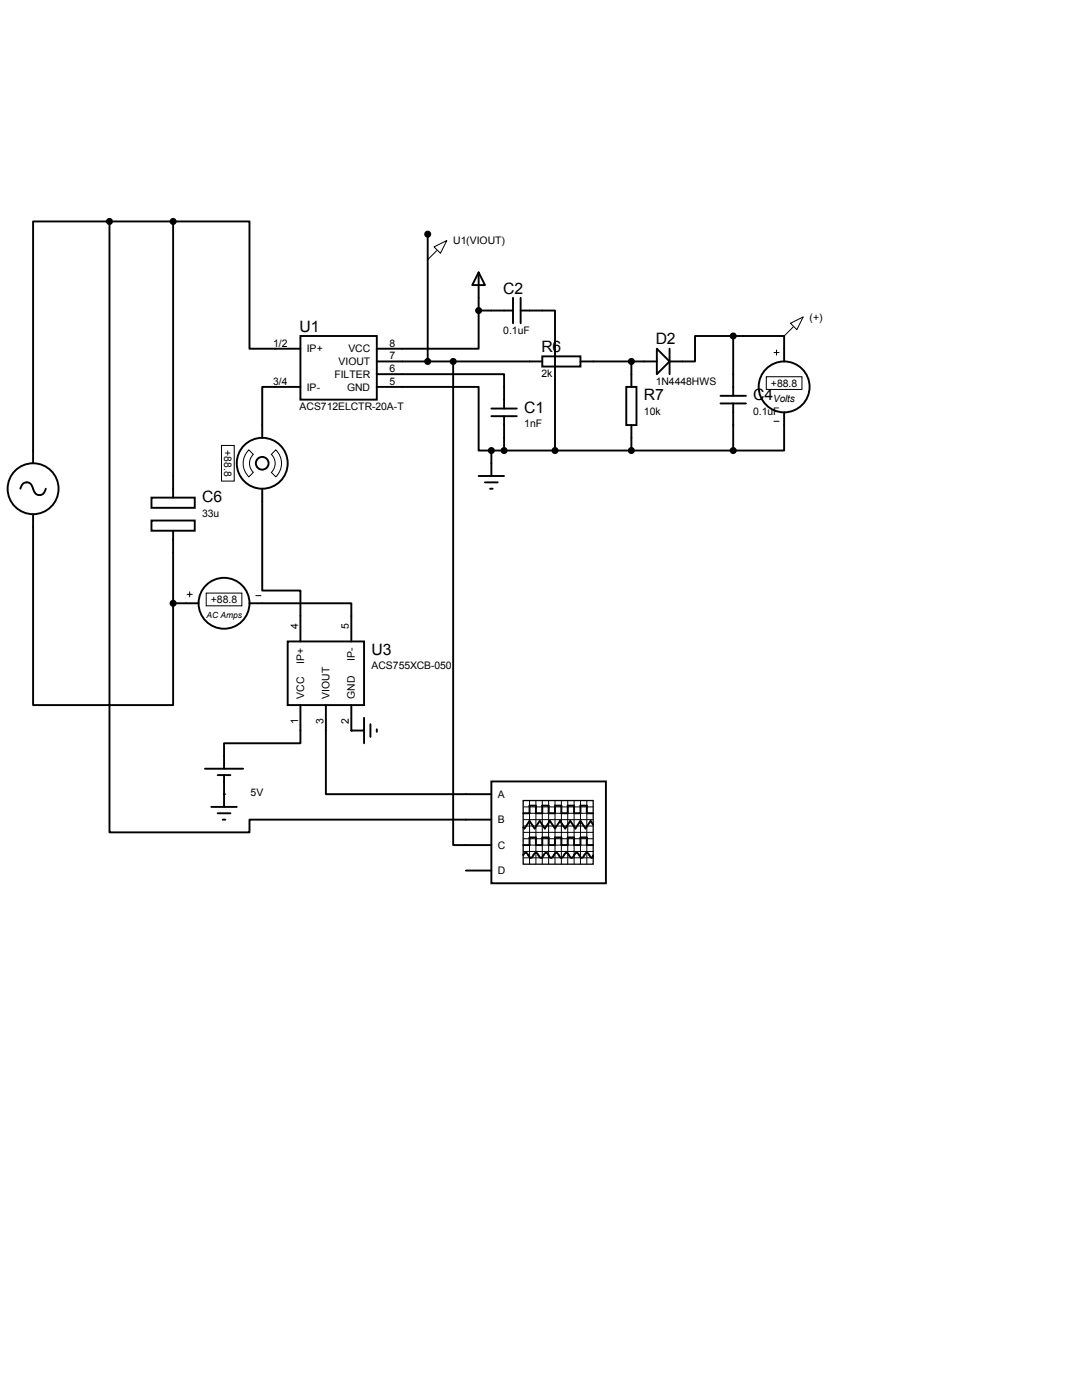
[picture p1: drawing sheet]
<svg xmlns="http://www.w3.org/2000/svg" width="216mm" height="279mm" viewBox="0 0 216 279" stroke-linecap="round" stroke-linejoin="round" font-family="sans-serif">
<g fill="none" stroke="#000" stroke-width=".38">
<path d="M21.8 44.2h-15.2v48.3M21.8 44.2v121.9h28v-2.5h48.2M21.8 44.2h12.7M34.5 44.2h15.3v25.4h10.1M34.5 44.2v55.1M85.3 46.7v25.4M95.5 54.4l1.3 2.5h-2.6zM95.5 54.4v7.6M102.4 59.4v5.1M103.9 59.4v5.1M59.9 67.1h15.3v12.7h-15.3zM59.9 77.2h-7.6v10.2"/>
<path d="M75.2 74.7h25.4v6.8M75.2 77.2h20.3v12.7h2.5M75.2 72.1h33M90.4 72.1v96.6h7.6M95.5 62v7.6h-20.3M95.5 62h6.9M103.9 62h6.8v27.9M108.2 71.1h7.6v2.1h-7.6zM115.8 72.1h15.3M125 77.2h2v7.6h-2zM126 72.1v5.1M131.1 69.6l2.5 2.5-2.5 2.6z"/>
<path d="M133.6 69.6v5.1M143.8 79h5M146.3 67.1h-7.6v5h-5.1M146.3 67.1v11.9M146.3 67.1h10.2v5M4.1 97.5a1.27 1.27 0 0 1 1.2-1.2 1.27 1.27 0 0 1 1.3 1.2 1.27 1.27 0 0 0 1.3 1.3 1.27 1.27 0 0 0 1.2-1.3M30.2 99.3h8.7v2h-8.7zM52.3 97.5v20.4h7.6v10.1M95.5 95h5.1M96.8 96.3h2.5M97.8 97.5h.5M98 89.9v5.1"/>
<path d="M98 89.9h48.3M98 83.1h5.1M98 81.5h5.1M100.6 83.1v6.8M126 84.8v5.1M143.8 80.5h5M146.3 80.5v9.4M156.5 82.3v7.6h-10.2M6.6 102.6v38.1h27.9v-20.3M30.2 103.9h8.7v2h-8.7zM34.5 105.9v14.5M34.5 120.4h5.1"/>
<path d="M49.8 120.4h20.3v7.6M57.4 128h15.2v12.7h-15.2zM40.9 153.4h7.6M43.4 154.7h2.6M44.7 154.7v6.3M59.9 140.7v7.6h-15.2v5.1M65 140.7v17.8h33M70.1 140.7v5.1h2.5M72.6 143.3v5M73.9 144.5v2.6M75.2 145.5v.5M98 156h22.9v20.3h-22.9z"/>
<path d="M42.2 161h5M43.4 162.3h2.6M44.4 163.6h.6M93 173.7h5M104.4 170.7l.5-.5 1 1 1-1 1 1 1.1-1 1 1 1-1 1 1 1-1 1 1 1.1-1 1 1 1-1 1 1 .3-.5M104.4 162.3h1.3v-1.5h1.2v1.5h1.3v-1.5h1.3v1.5h1.2v-1.5h1.3v1.5h1.3v-1.5h1.3v1.5h1.2v-1.5h1.3v1.5h1.3M104.4 168.7h1.3v-1.6h1.2v1.6h1.3v-1.6h1.3v1.6h1.2v-1.6h1.3v1.6h1.3v-1.6h1.3v1.6h1.2v-1.6h1.3v1.6h1.3M118.4 164.6l-.5-.8-1.1 1.6-1-1.6-1 1.6-1-1.6-1 1.6-1-1.6-1.1 1.6-1-1.6-1 1.6-1-1.6-1 1.6-1-1.6-1.1 1.6-.2-.3"/>
<circle cx="156.5" cy="77.2" r="5.1"/>
<circle cx="6.6" cy="97.5" r="5.1"/>
<circle cx="52.3" cy="92.5" r="5.1"/>
<circle cx="52.3" cy="92.5" r="1.27"/>
<circle cx="44.7" cy="120.4" r="5.1"/>
</g>
<g fill="#000">
<circle cx="44.7" cy="158.5" r=".19"/>
<circle cx="70.1" cy="145.8" r=".19"/>
</g>
<g fill="#000" stroke="#000" stroke-width=".38">
<circle cx="21.8" cy="44.2" r=".51"/>
<circle cx="34.5" cy="44.2" r=".51"/>
<circle cx="85.3" cy="46.7" r=".51"/>
<circle cx="85.3" cy="72.1" r=".51"/>
<circle cx="90.4" cy="72.1" r=".51"/>
<circle cx="95.5" cy="62" r=".51"/>
<circle cx="126" cy="72.1" r=".51"/>
<circle cx="146.3" cy="67.1" r=".51"/>
<circle cx="98" cy="89.9" r=".51"/>
<circle cx="100.6" cy="89.9" r=".51"/>
<circle cx="110.7" cy="89.9" r=".51"/>
<circle cx="126" cy="89.9" r=".51"/>
<circle cx="146.3" cy="89.9" r=".51"/>
<circle cx="34.5" cy="120.4" r=".51"/>
</g>
<g fill="none" stroke="#000" stroke-width=".2">
<path d="M86.6 49.3l2.6-1.3-1.3 2.5zM87.1 50l-1.8 1.8M152.9 75.2h7.1v2.5h-7.1zM154.4 70.4h1M154.9 69.8v1.1M157.7 64.5l2.6-1.3-1.3 2.6zM158.2 65.3l-1.7 1.8M44.2 88.9h2.5v7.1h-2.5zM49.7 89.8l.8 .9a2.51 2.51 0 0 0 0 3.6l-.8 .9a3.7 3.7 0 0 1 0-5.4zM54.1 90.7l.9-.9a3.7 3.7 0 0 1 0 5.4l-.9-.9a2.51 2.51 0 0 0 0-3.6zM154.4 84.1h1M37.3 118.6h1.1"/>
<path d="M37.8 118.1v1M41.1 118.4h7.2v2.5h-7.2zM51.1 118.9h1M105.7 159.8v12.7M106.9 159.8l.1 12.7M108.2 159.8v12.7M109.5 159.8v12.7M110.7 159.8l.1 12.7M112 159.8l.1 12.7M113.3 159.8v12.7M114.6 159.8v12.7M115.8 159.8l.1 12.7"/>
<path d="M117.1 159.8v12.7M104.4 163.6h14M104.4 161h14M104.4 162.3h14M104.4 164.8h14M104.4 167.4h14M104.4 168.7h14M104.4 169.9h14M104.4 171.2h14M104.4 166.1h14"/>
</g>
<path d="M104.4 159.8h14v12.7h-14z" fill="none" stroke="#000" stroke-width=".25"/>
<g font-size="3.1">
<text x="100.4" y="58.6">C2</text>
<text x="59.8" y="66.2">U1</text>
<text x="108" y="70.3">R6</text>
<text x="130.8" y="68.8">D2</text>
<text x="104.6" y="82.4">C1</text>
<text x="128.5" y="79.9">R7</text>
<text x="150.3" y="79.9">C4</text>
<text x="40.3" y="100.2">C6</text>
<text x="74.1" y="130.6">U3</text>
</g>
<g font-size="2.1">
<text x="90.4" y="48.7">U1(VIOUT)</text>
<text x="161.5" y="64">(+)</text>
<text x="54.5" y="69.2">1/2</text>
<text x="61.2" y="70.3">IP+</text>
<text x="69.5" y="70.3">VCC</text>
<text x="77.7" y="71.7">7</text>
<text x="77.7" y="69.2">8</text>
<text x="100.4" y="66.6">0.1uF</text>
<text x="54.5" y="76.8">3/4</text>
<text x="61.2" y="77.9">IP-</text>
<text x="66.7" y="75.4">FILTER</text>
<text x="67.5" y="72.9">VIOUT</text>
<text x="69.3" y="77.9">GND</text>
<text x="77.7" y="76.8">5</text>
<text x="77.7" y="74.3">6</text>
<text x="108" y="75.3">2k</text>
<text x="130.8" y="76.8">1N4448HWS</text>
<text x="153.8" y="77.2">+88.8</text>
<text x="59.8" y="81.9">ACS712ELCTR-20A-T</text>
<text x="128.5" y="82.8">10k</text>
<text x="150.3" y="82.8">0.1uF</text>
<text x="44.7" y="89.8" transform="rotate(90 44.7 89.8)">+88.8</text>
<text x="104.6" y="85.3">1nF</text>
<text x="40.3" y="103.1">33u</text>
<text x="42.1" y="120.4">+88.8</text>
<text x="59.5" y="125.5" transform="rotate(-90 59.5 125.5)">4</text>
<text x="69.6" y="125.5" transform="rotate(-90 69.6 125.5)">5</text>
<text x="70.8" y="132" transform="rotate(-90 70.8 132)">IP-</text>
<text x="60.7" y="132.5" transform="rotate(-90 60.7 132.5)">IP+</text>
<text x="74.1" y="133.5">ACS755XCB-050</text>
<text x="60.7" y="139.4" transform="rotate(-90 60.7 139.4)">VCC</text>
<text x="65.7" y="139.4" transform="rotate(-90 65.7 139.4)">VIOUT</text>
<text x="70.8" y="139.4" transform="rotate(-90 70.8 139.4)">GND</text>
<text x="59.5" y="144.4" transform="rotate(-90 59.5 144.4)">1</text>
<text x="64.6" y="144.4" transform="rotate(-90 64.6 144.4)">3</text>
<text x="69.6" y="144.4" transform="rotate(-90 69.6 144.4)">2</text>
<text x="50" y="158.9">5V</text>
<text x="99.3" y="159.2">A</text>
<text x="99.3" y="164.3">B</text>
<text x="99.3" y="169.4">C</text>
<text x="99.3" y="174.5">D</text>
</g>
<text font-size="2" x="154.3" y="80.2">Volts</text>
<text font-size="1.7" x="41.2" y="123.3">AC Amps</text>
</svg>
